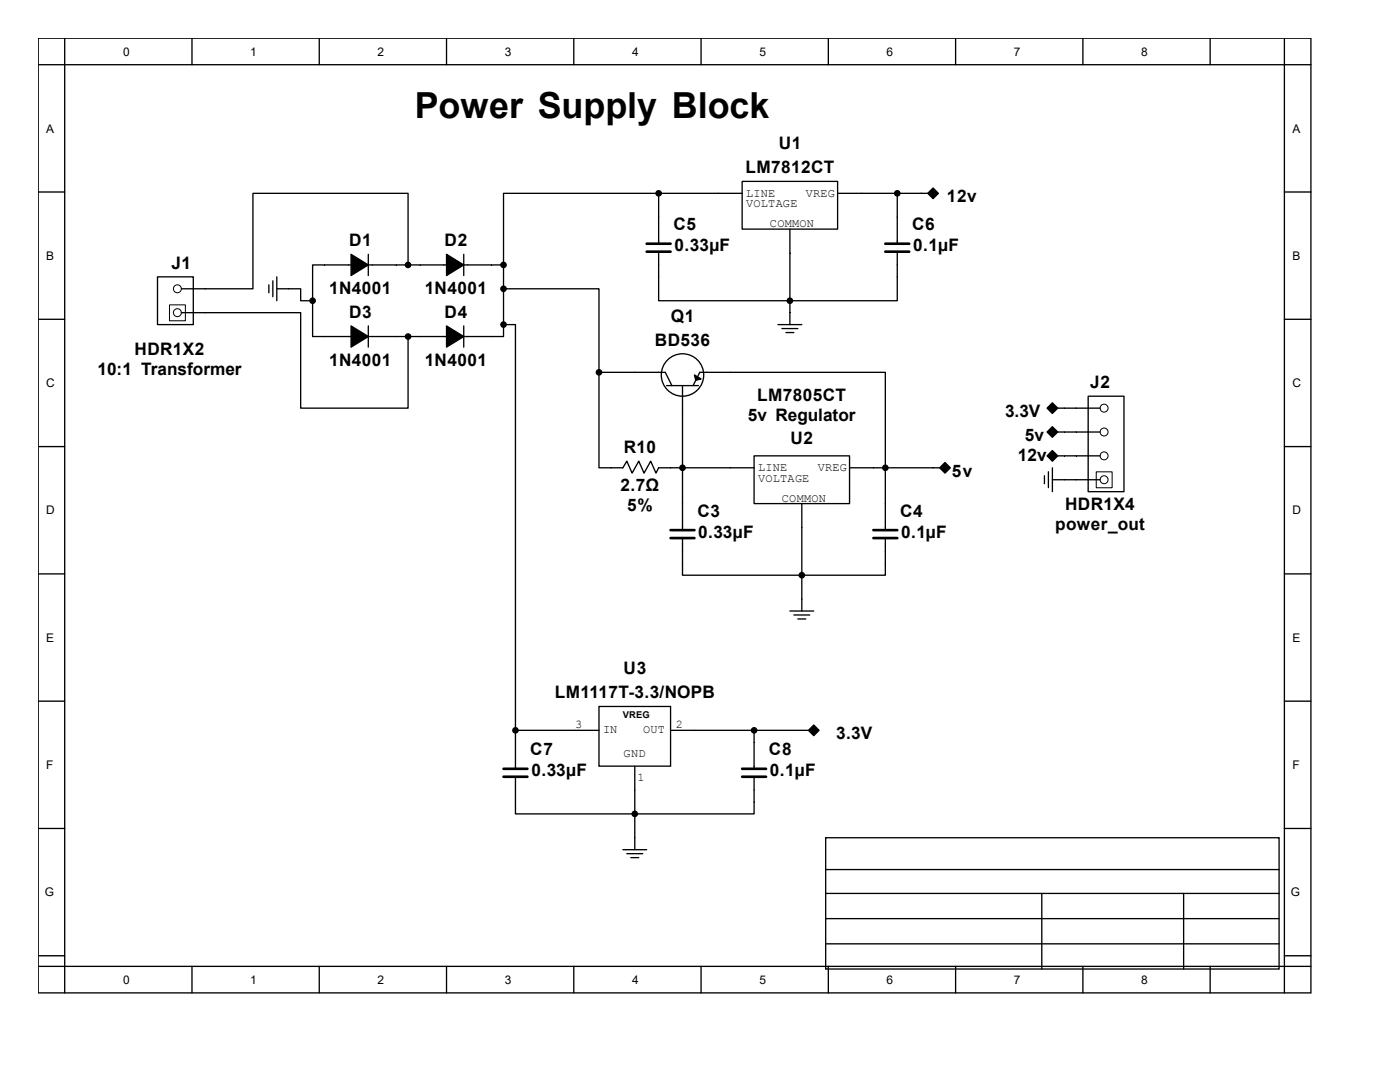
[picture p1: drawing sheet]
<svg xmlns="http://www.w3.org/2000/svg" width="279mm" height="216mm" viewBox="0 0 279 216" stroke-linecap="round" stroke-linejoin="round" font-family="sans-serif">
<g fill="none" stroke="#000" stroke-width=".26">
<path d="M7.6 7.6h254v190.5h-254zM7.6 12.9h254M12.9 7.6v190.5M38.3 7.6v5.3M63.7 7.6v5.3M89.1 7.6v5.3M114.5 7.6v5.3M139.9 7.6v5.3M165.3 7.6v5.3M190.7 7.6v5.3M216.1 7.6v5.3M241.5 7.6v5.3"/>
<path d="M256.3 7.6v190.5M7.6 38.3h5.3M131.4 38.6h-30.9v14.3M131.4 38.6h16.7M131.4 38.6v10M148.1 36.2h19.1v9.5h-19.1zM167.2 38.6h18M179.1 38.6v10M185.4 38.6l.8-.8 .8 .8-.8 .8zM256.3 38.3h5.3M31.4 55.2h7.2v9.6h-7.2zM53.7 56.8v1.6"/>
<path d="M54.5 56v3.2M55.2 57.6h4.8v2.4h2.4M55.2 55.2v4.8M73.5 50.7v4.3M81.4 52.9v-14.3h-30.9v19h-14.3M92.6 50.7v4.3M100.5 57.6h19v16.7M100.5 52.9h-38.1v7.1M100.5 52.9v11.9M131.4 50.2v9.8h47.7v-9.8M157.6 45.7v19.1M7.6 63.7h5.3"/>
<path d="M36.2 62.4h23.8v19h21.4v-14.2M62.4 60v7.2h38.1v-2.4M73.5 65v4.3M92.6 65v4.3M100.5 64.8h2.4v80.9M119.5 74.3v19h4.8l.8-1.3 1.1 2.4 1.3-2.4 1 2.4 1.4-2.4 1 2.4 .5-1.1h19.1M119.5 74.3h13.3l1.3 2.6M133 76.9h6.4M136.2 76.9v28.9M138.3 76.9l1.3-2.6h37.1v31.5M155.3 64.8h4.7M156.1 65.6h3.1"/>
<path d="M156.8 66.4h1.6M217.2 79.1h7.1v19h-7.1zM256.3 63.7h5.3M7.6 89.1h5.3M150.5 91h19v9.5h-19zM169.5 93.3h18M187.8 93.3l.8-.7 .8 .7-.8 .8zM208.4 94.9v1.6M209.2 94.1v3.2M210 85.4l.8 .8-.8 .8-.8-.8zM210 90.2l.8 .8-.8 .8-.8-.8zM210 80.6l.8 .8-.8 .8-.8-.8z"/>
<path d="M210 93.3v4.8M210 95.7h9.6M211.1 86.2h8.5M211.1 91h8.5M211.1 81.4h8.5M256.3 89.1h5.3M7.6 114.5h5.3M136.2 107.4v7.4h40.5v-7.4M160 100.5v21.4M256.3 114.5h5.3M7.6 139.9h5.3M157.6 121.9h4.8"/>
<path d="M158.4 122.7h3.2M159.2 123.5h1.6M256.3 139.9h5.3M102.9 155v7.4h47.6v-7.4M102.9 145.7h16.6M102.9 145.7v7.7M119.5 141h14.3v11.9h-14.3zM126.7 152.9v16.6M133.8 145.7h27.5M150.5 145.7v7.7M161.6 145.7l.8-.8 .8 .8-.8 .8zM7.6 165.3h5.3"/>
<path d="M124.3 169.5h4.8M125.1 170.3h3.2M125.9 171.1h1.6M164.8 167.2h90.5v26.2h-90.5zM164.8 173.5h90.5M164.8 178.3h90.5M207.9 178.3v15.1M236.2 178.3v15.1M256.3 165.3h5.3M7.6 190.7h5.3M7.6 192.8h254M38.3 192.8v5.3"/>
<path d="M63.7 192.8v5.3M89.1 192.8v5.3M114.5 192.8v5.3M139.9 192.8v5.3M164.8 183.3h90.5M164.8 188.3h90.5M165.3 192.8v5.3M190.7 192.8v5.3M216.1 192.8v5.3M241.5 192.8v5.3M256.3 190.7h5.3"/>
<circle cx="136.2" cy="74.8" r="4.2"/>
</g>
<path d="M129.1 48.6h4.7M129.1 50.2h4.7M176.7 48.6h4.8M176.7 50.2h4.8M133.8 105.8h4.8M133.8 107.4h4.8M174.3 105.8h4.8M174.3 107.4h4.8M100.5 153.4h4.8M100.5 155h4.8M148.1 153.4h4.8M148.1 155h4.8" fill="none" stroke="#000" stroke-width=".53"/>
<g fill="#000" stroke="#000" stroke-width=".26">
<path d="M70.1 50.7l3.4 2.2-3.4 2.1zM89.1 50.7l3.5 2.2-3.5 2.1zM70.1 65l3.4 2.2-3.4 2.1zM89.1 65l3.5 2.2-3.5 2.1zM138.6 74.8l1.3 .8-1 .3z"/>
<path d="M185.2 38.6l1-1.1 1.1 1.1-1.1 1z" fill-rule="evenodd"/>
<path d="M188.6 92.3l1.1 1-1.1 1.1-1.1-1.1z" fill-rule="evenodd"/>
<path d="M210 85.1l1.1 1.1-1.1 1.1-1-1.1z" fill-rule="evenodd"/>
<path d="M210 89.9l1.1 1.1-1.1 1-1-1z" fill-rule="evenodd"/>
<path d="M210 80.4l1.1 1-1.1 1.1-1-1.1z" fill-rule="evenodd"/>
<path d="M161.3 145.7l1.1-1 1.1 1-1.1 1.1z" fill-rule="evenodd"/>
<circle cx="131.4" cy="38.6" r=".53"/>
<circle cx="179.1" cy="38.6" r=".53"/>
<circle cx="81.4" cy="52.9" r=".53"/>
<circle cx="100.5" cy="57.6" r=".53"/>
<circle cx="100.5" cy="52.9" r=".53"/>
<circle cx="62.4" cy="60" r=".53"/>
<circle cx="81.4" cy="67.2" r=".53"/>
<circle cx="100.5" cy="64.8" r=".53"/>
<circle cx="119.5" cy="74.3" r=".53"/>
<circle cx="157.6" cy="60" r=".53"/>
<circle cx="136.2" cy="93.3" r=".53"/>
<circle cx="176.7" cy="93.3" r=".53"/>
<circle cx="160" cy="114.8" r=".53"/>
<circle cx="102.9" cy="145.7" r=".53"/>
<circle cx="150.5" cy="145.7" r=".53"/>
<circle cx="126.7" cy="162.4" r=".53"/>
</g>
<g fill="none" stroke="#000" stroke-width=".2">
<path d="M185.9 38.6l.3-.3 .3 .3-.3 .2zM33.8 60.8h3.2v3.2h-3.2zM188.3 93.3l.3-.2 .3 .2-.3 .3zM210 85.9l.3 .3-.3 .3-.2-.3zM210 90.7l.3 .3-.3 .2-.2-.2zM210 81.2l.3 .2-.3 .3-.2-.3zM218.8 94.1h3.2v3.2h-3.2zM162.1 145.7l.3-.2 .3 .2-.3 .3z"/>
<circle cx="35.4" cy="57.6" r=".79"/>
<circle cx="35.4" cy="62.4" r=".79"/>
<circle cx="220.3" cy="91" r=".79"/>
<circle cx="220.3" cy="86.2" r=".79"/>
<circle cx="220.3" cy="81.4" r=".79"/>
<circle cx="220.3" cy="95.7" r=".79"/>
</g>
<text font-size="7.2" x="82.8" y="23.6">Power Supply Block</text>
<g font-size="3.4">
<text x="155.4" y="29.8">U1</text>
<text x="148.8" y="34.5">LM7812CT</text>
<text x="189" y="40.4">12v</text>
<text x="134.4" y="45.9">C5</text>
<text x="182" y="45.9">C6</text>
<text x="34.2" y="53.6">J1</text>
<text x="69.7" y="49.1">D1</text>
<text x="88.7" y="49.1">D2</text>
<text x="134.6" y="50.2">0.33µF</text>
<text x="182.2" y="50.2">0.1µF</text>
<text x="65.7" y="58.6">1N4001</text>
<text x="84.8" y="58.6">1N4001</text>
<text x="69.7" y="63.4">D3</text>
<text x="88.7" y="63.4">D4</text>
<text x="133.9" y="64.2">Q1</text>
<text x="26.8" y="70.8">HDR1X2</text>
<text x="130.7" y="69">BD536</text>
<text x="19.5" y="74.8">10:1 Transformer</text>
<text x="65.7" y="72.9">1N4001</text>
<text x="84.8" y="72.9">1N4001</text>
<text x="217.6" y="77.4">J2</text>
<text x="149.3" y="84">5v Regulator</text>
<text x="151.1" y="80.1">LM7805CT</text>
<text x="200.6" y="83.2">3.3V</text>
<text x="157.7" y="88.5">U2</text>
<text x="204.6" y="88">5v</text>
<text x="124.5" y="90.4">R10</text>
<text x="190" y="95.2">5v</text>
<text x="203.2" y="92">12v</text>
<text x="123.9" y="98">2.7Ω</text>
<text x="125.2" y="102">5%</text>
<text x="212.6" y="101.8">HDR1X4</text>
<text x="139.2" y="103.1">C3</text>
<text x="139.3" y="107.3">0.33µF</text>
<text x="179.6" y="103.1">C4</text>
<text x="179.8" y="107.3">0.1µF</text>
<text x="210.6" y="105.7">power_out</text>
<text x="124.5" y="134.6">U3</text>
<text x="110.7" y="139.3">LM1117T-3.3/NOPB</text>
<text x="166.9" y="147.5">3.3V</text>
<text x="105.8" y="150.7">C7</text>
<text x="106" y="154.9">0.33µF</text>
<text x="153.5" y="150.7">C8</text>
<text x="153.7" y="154.9">0.1µF</text>
</g>
<g font-size="2.4">
<text x="24.6" y="11.1">0</text>
<text x="50" y="11.1">1</text>
<text x="75.4" y="11.1">2</text>
<text x="100.8" y="11.1">3</text>
<text x="126.2" y="11.1">4</text>
<text x="151.6" y="11.1">5</text>
<text x="177" y="11.1">6</text>
<text x="202.4" y="11.1">7</text>
<text x="227.8" y="11.1">8</text>
<text x="9.2" y="26.5">A</text>
<text x="257.9" y="26.5">A</text>
<text x="148.9" y="39.2">LINE</text>
<text x="148.9" y="41.4">VOLTAGE</text>
<text x="160.8" y="39.2">VREG</text>
<text x="153.7" y="45.3">COMMON</text>
<text x="9.2" y="51.9">B</text>
<text x="257.9" y="51.9">B</text>
<text x="9.2" y="77.3">C</text>
<text x="257.9" y="77.3">C</text>
<text x="151.3" y="94">LINE</text>
<text x="163.2" y="94">VREG</text>
<text x="151.3" y="96.1">VOLTAGE</text>
<text x="156" y="100.1">COMMON</text>
<text x="9.2" y="102.7">D</text>
<text x="257.9" y="102.7">D</text>
<text x="9.2" y="128.1">E</text>
<text x="257.9" y="128.1">E</text>
<text x="114.8" y="145.3">3</text>
<text x="120.4" y="146.2">IN</text>
<text x="128.4" y="146.2">OUT</text>
<text x="134.9" y="145.3">2</text>
<text x="9.2" y="153.5">F</text>
<text x="124.5" y="151.1">GND</text>
<text x="127.2" y="155.9">1</text>
<text x="257.9" y="153.5">F</text>
<text x="8.9" y="178.9">G</text>
<text x="257.6" y="178.9">G</text>
<text x="24.6" y="196.3">0</text>
<text x="50" y="196.3">1</text>
<text x="75.4" y="196.3">2</text>
<text x="100.8" y="196.3">3</text>
<text x="126.2" y="196.3">4</text>
<text x="151.6" y="196.3">5</text>
<text x="177" y="196.3">6</text>
<text x="202.4" y="196.3">7</text>
<text x="227.8" y="196.3">8</text>
</g>
<text font-size="1.9" x="124.3" y="143.2">VREG</text>
</svg>
